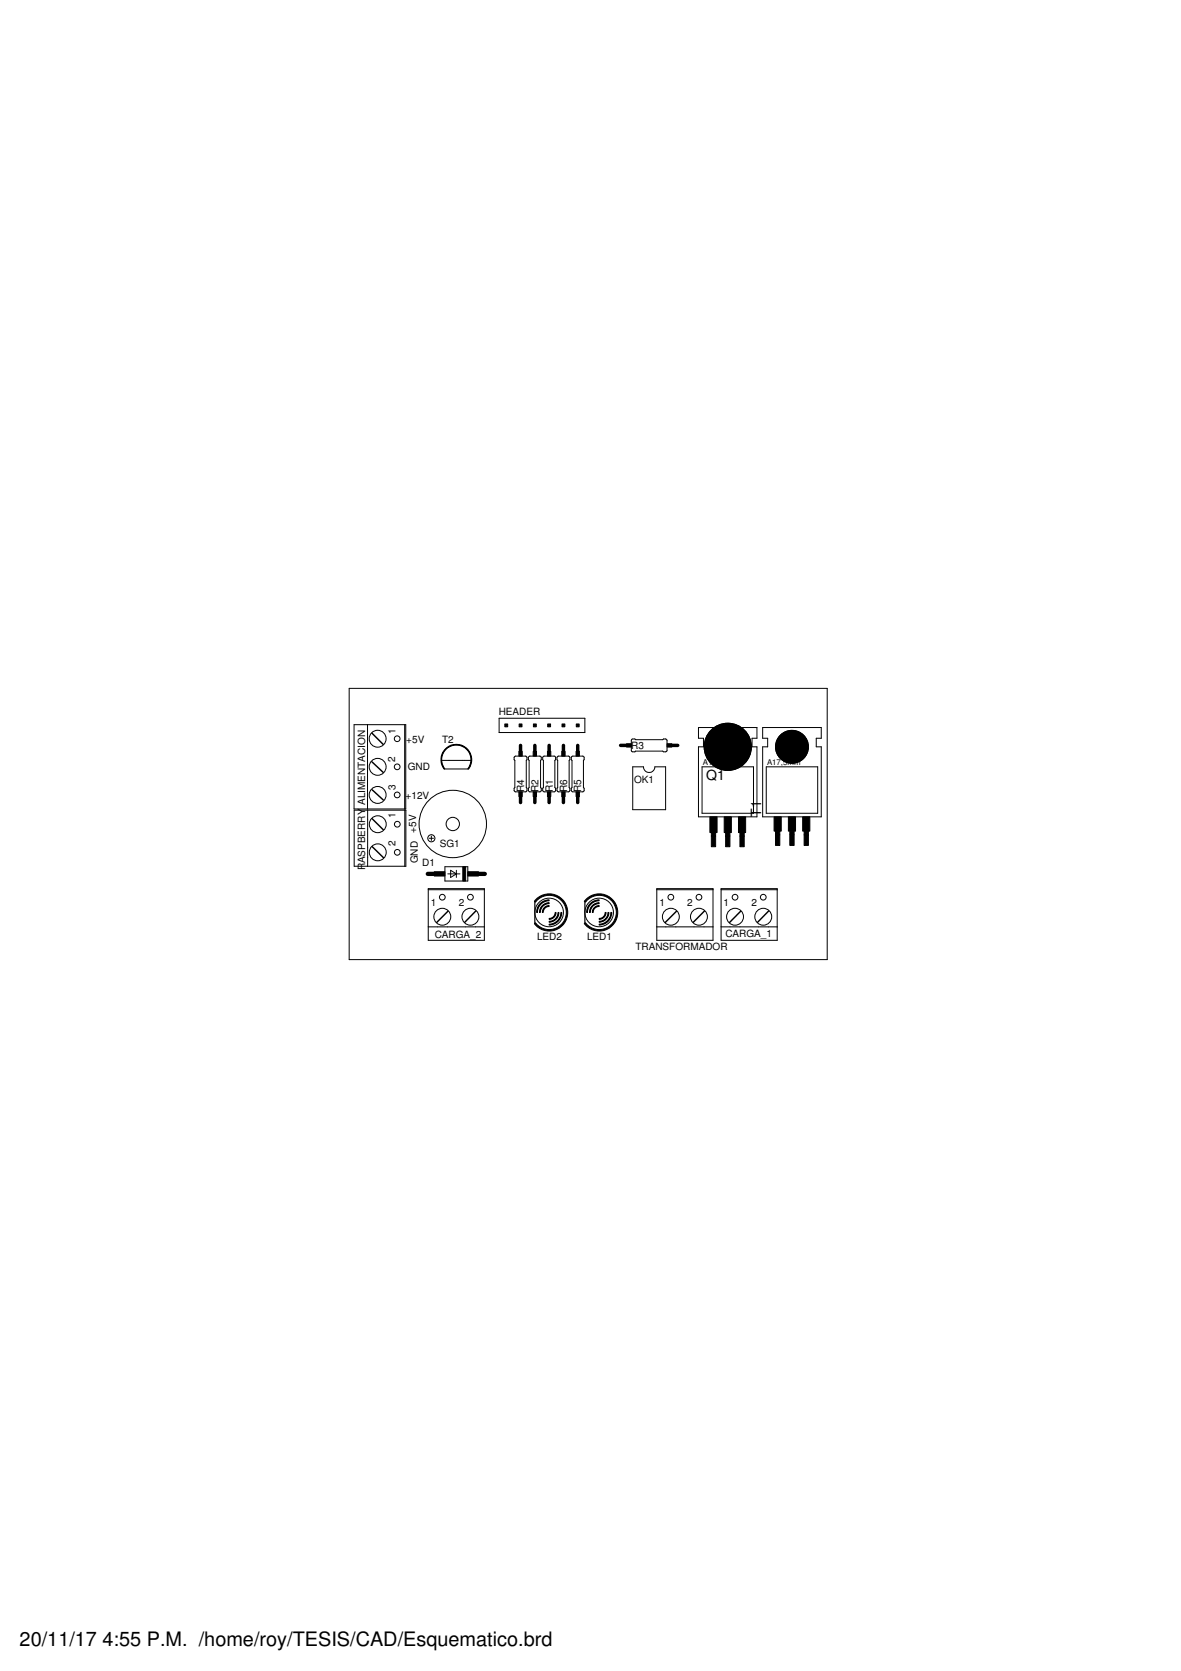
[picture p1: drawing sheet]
<svg xmlns="http://www.w3.org/2000/svg" width="210mm" height="297mm" viewBox="0 0 210 297" stroke-linecap="round" stroke-linejoin="round" font-family="sans-serif">
<g fill="#000" stroke="#000" stroke-width=".18">
<path d="M78.6 136.2l.1-.1 .4 .6h-.1z" fill-rule="evenodd"/>
<path d="M78.6 133.9h.1a2.61 2.61 0 0 0 0 2.2l-.1 .1-.1-.2-.1-.7v-.8z" fill-rule="evenodd"/>
<path d="M83.5 136.1l.1 .1-.4 .5h-.1z" fill-rule="evenodd"/>
<path d="M79 133.3a2.72 2.72 0 0 1 4.6 .6h-.1a2.61 2.61 0 0 0-2.4-1.4 2.61 2.61 0 0 0-2.4 1.4h-.1z" fill-rule="evenodd"/>
<path d="M83.5 133.9h.1l.1 .2 .1 .8v.7l-.2 .6-.1-.1a2.61 2.61 0 0 0 0-2.2z" fill-rule="evenodd"/>
<path d="M95.5 159.7a3.3 3.3 0 0 1 4.7 .4 3.3 3.3 0 0 1-.6 4.7 3.3 3.3 0 0 1-4.6-.6l.2-.2a3 3 0 0 0 4.5 .5 3 3 0 0 0 0-4.6 3 3 0 0 0-4.5 .5l-.2-.2z" fill-rule="evenodd"/>
<path d="M97.6 163.3a1.05 1.05 0 0 0 1.1-1.1h.1a1.23 1.23 0 0 1-1.2 1.2z" fill-rule="evenodd"/>
<path d="M96.7 161.3l.8-.3h.1v.1a1.05 1.05 0 0 0-1.1 1.1h-.1v-.1z" fill-rule="evenodd"/>
<path d="M97.6 163.8a1.55 1.55 0 0 0 1.6-1.6h.1a1.71 1.71 0 0 1-1.7 1.7z" fill-rule="evenodd"/>
<path d="M96.5 160.9l.9-.4h.2v.1a1.55 1.55 0 0 0-1.6 1.6h-.1v-.2a1.64 1.64 0 0 1 .6-1.1z" fill-rule="evenodd"/>
<path d="M97.6 164.3a2.11 2.11 0 0 0 2.1-2.1h.1a2.24 2.24 0 0 1-2.2 2.2z" fill-rule="evenodd"/>
<path d="M96 160.6l1-.6h.6v.1a2.08 2.08 0 0 0-2.1 2.1h-.1v-.2a2.15 2.15 0 0 1 .6-1.4z" fill-rule="evenodd"/>
<path d="M104.4 159.7a3.3 3.3 0 0 1 4.7 .4 3.3 3.3 0 0 1-.6 4.7 3.3 3.3 0 0 1-4.7-.6l.3-.2a3 3 0 0 0 4.4 .5 3 3 0 0 0 0-4.6 3 3 0 0 0-4.4 .5l-.3-.2z" fill-rule="evenodd"/>
<path d="M106.5 163.3a1.02 1.02 0 0 0 1-1.1h.2a1.23 1.23 0 0 1-1.2 1.2z" fill-rule="evenodd"/>
<path d="M105.6 161.3l.8-.3h.1v.1a1.02 1.02 0 0 0-1.1 1.1h-.1v-.4z" fill-rule="evenodd"/>
<path d="M106.5 163.8a1.52 1.52 0 0 0 1.6-1.6h.1a1.75 1.75 0 0 1-1.7 1.7z" fill-rule="evenodd"/>
<path d="M105.4 160.9l.9-.4h.2v.1a1.52 1.52 0 0 0-1.6 1.6h-.1v-.2a1.64 1.64 0 0 1 .6-1.1z" fill-rule="evenodd"/>
<path d="M108.6 162.2h.1a2.24 2.24 0 0 1-2.2 2.2v-.1a2.08 2.08 0 0 0 2.1-2.1z" fill-rule="evenodd"/>
<path d="M104.9 160.6l1-.6h.6v.1a2.08 2.08 0 0 0-2.1 2.1h-.1v-.2a2.15 2.15 0 0 1 .6-1.4z" fill-rule="evenodd"/>
<circle cx="129.3" cy="132.8" r="4.2"/>
<circle cx="140.8" cy="132.8" r="2.92"/>
</g>
<g fill="none" stroke="#000" stroke-width=".18">
<path d="M62.1 122.4h84.9v48.2h-84.9zM62.9 128.8h9.2v15h-9.2zM65.3 128.8v15M71.9 128.8v15M78.4 135.2h5.4M79 136.7h4.2M88.7 127.7h15.2v2.5h-15.2zM91.4 134.6l.2-.2h1.8l.2 .2 .1 .4-.2 .2v4.8l.2 .1v.4l-.2 .2-1.9 .1-.2-.2v-.5l.1-.1v-4.8l-.1-.2zM93.9 134.6l.3-.2h1.7l.3 .2v.4l-.1 .2v4.8l.1 .1v.4l-.1 .2-1.9 .1-.3-.2v-.5l.1-.1v-4.8l-.1-.2zM96.5 134.6l.2-.2h1.8l.2 .2v.4l-.1 .2v4.8l.1 .1v.4l-.1 .2-1.9 .1-.2-.2v-.5l.1-.1v-4.8l-.1-.2zM99 134.6l.3-.2h1.7l.3 .2v.4l-.1 .2v4.8l.1 .1v.4l-.2 .2-1.8 .1-.3-.2v-.5l.1-.1v-4.8l-.1-.2zM101.6 134.6l.2-.2h1.8l.2 .2v.4l-.1 .2v4.8l.1 .1v.4l-.1 .2-1.9 .1-.2-.2-.1-.5 .2-.1v-4.8l-.2-.2z"/>
<path d="M112.3 131.4h.5l.2 .1h4.8l.1-.1h.5l.2 .2-.1 1.9-.2 .1h-.4l-.1-.1h-4.8l-.2 .1h-.4l-.2-.2zM112.5 136.3h1.9a1.02 1.02 0 0 0 1 1 1.02 1.02 0 0 0 1-1h1.9v7.6h-5.8zM124.1 129.3h10.4v1.9h-.8v1.6h.8v12.4h-10.4v-12.4h.9v-1.6h-.9zM124.8 136.3h9.1v8.3h-9.1zM135.6 129.3h10.4v1.9h-.9v1.6h.9v12.4h-10.4v-12.4h.8v-1.6h-.8zM136.2 136.3h9.1v8.3h-9.1zM62.9 144h9.2v10h-9.2zM65.3 144v10M71.9 144v10M76.1 158h10v9.2h-10zM76.1 158.2h10M76.3 149h.7"/>
<path d="M76.7 148.6v.8M79.1 154.1h4v2.5h-4zM79.6 155.3h2.1M80.1 154.7l1 .6-1 .7zM81.1 154.7v1.3M116.7 158h10v9.2h-10zM116.7 158.2h10M128.2 158h9.9v9.2h-9.9zM128.2 158.2h9.9M76.1 164.8h10M116.7 164.8h10M128.2 164.8h9.9"/>
<circle cx="67.1" cy="136.3" r="1.5"/>
<circle cx="67.1" cy="131.3" r="1.5"/>
<circle cx="70.6" cy="131.3" r=".51"/>
<circle cx="70.6" cy="136.3" r=".51"/>
<circle cx="129.3" cy="132.8" r="1.8"/>
<circle cx="129.3" cy="132.8" r="1.65"/>
<circle cx="140.8" cy="132.8" r="1.8"/>
<circle cx="67.1" cy="141.3" r="1.5"/>
<circle cx="67.1" cy="151.5" r="1.5"/>
<circle cx="67.1" cy="146.5" r="1.5"/>
<circle cx="70.6" cy="141.3" r=".51"/>
<circle cx="70.6" cy="151.5" r=".51"/>
<circle cx="70.6" cy="146.5" r=".51"/>
<circle cx="76.7" cy="149" r=".64"/>
<circle cx="78.6" cy="159.5" r=".51"/>
<circle cx="80.5" cy="146.5" r="6"/>
<circle cx="80.5" cy="146.5" r="1.19"/>
<circle cx="83.6" cy="159.5" r=".51"/>
<circle cx="119.2" cy="159.5" r=".51"/>
<circle cx="124.2" cy="159.5" r=".51"/>
<circle cx="130.6" cy="159.5" r=".51"/>
<circle cx="135.7" cy="159.5" r=".51"/>
<circle cx="78.6" cy="163" r="1.5"/>
<circle cx="83.6" cy="163" r="1.5"/>
<circle cx="97.6" cy="162.2" r="2.54"/>
<circle cx="106.5" cy="162.2" r="2.54"/>
<circle cx="119.2" cy="163" r="1.5"/>
<circle cx="124.2" cy="163" r="1.5"/>
<circle cx="130.6" cy="163" r="1.5"/>
<circle cx="135.7" cy="163" r="1.5"/>
</g>
<g fill="#000" stroke="#000" stroke-width=".18">
<path d="M89.7 128.7h.5v.5h-.5zM92.2 133.6h.6v.8h-.6zM92.3 128.7h.5v.5h-.5zM94.8 133.6h.6v.8h-.6zM94.8 128.7h.5v.5h-.5zM97.3 133.6h.6v.8h-.6zM97.3 128.7h.6v.5h-.6zM99.8 133.6h.6v.8h-.6zM99.9 128.7h.5v.5h-.5zM102.4 133.6h.6v.8h-.6zM102.4 128.7h.5v.5h-.5zM111.4 132.2h.8v.6h-.8z"/>
<path d="M118.6 132.2h.8v.6h-.8zM77.2 155h1.9v.7h-1.9zM82.3 154.1h.5v2.5h-.5zM83.1 155h1.9v.7h-1.9zM92.2 140.8h.6v.8h-.6zM94.8 140.8h.6v.8h-.6zM97.3 140.8h.6v.8h-.6zM99.8 140.8h.6v.8h-.6zM102.4 140.8h.6v.8h-.6zM126.2 145.2h1.2v2.8h-1.2zM126.4 148h.8v.6h-.8zM126.4 148.6h.8v1.9h-.8z"/>
<path d="M128.7 145.2h1.3v2.8h-1.3zM129 148h.7v.6h-.7zM129 148.6h.7v1.9h-.7zM131.3 145.2h1.2v2.8h-1.2zM131.5 148h.8v.6h-.8zM131.5 148.6h.8v1.9h-.8zM137.6 145.2h1.3v2.5h-1.3zM137.8 147.7h.8v.7h-.8zM137.8 148.4h.8v1.9h-.8zM140.1 145.2h1.3v2.5h-1.3zM140.4 147.7h.7v.7h-.7zM140.4 148.4h.7v1.9h-.7z"/>
<path d="M142.7 145.2h1.2v2.5h-1.2zM142.9 147.7h.8v.7h-.8zM142.9 148.4h.8v1.9h-.8z"/>
</g>
<path d="M95.1 160.3v3.8M103.9 160.3v3.8" fill="none" stroke="#000" stroke-width=".21"/>
<path d="M66.1 135.4l2 1.9M66.1 130.3l2 2M66.1 145.5l2 2M66.1 140.4l2 1.8M66.1 150.5l2.1 2M79.6 162l-2 2M84.6 161.9l-2 2.1M120.2 162l-2 2M125.2 161.9l-2 2.1M131.7 162l-2 2M136.6 161.9l-2 2.1" fill="none" stroke="#000" stroke-width=".25"/>
<path d="M76 155.3h1M85.2 155.3h1" fill="none" stroke="#000" stroke-width=".76"/>
<path d="M92.5 132.5v1M95.1 132.5v1M97.6 132.5v1M100.1 132.5v1M102.7 132.5v1M110.3 132.5h1M119.4 132.5h1.1M92.5 141.6v1.1M95.1 141.6v1.1M97.6 141.6v1.1M100.1 141.6v1.1M102.7 141.6v1.1" fill="none" stroke="#000" stroke-width=".61"/>
<circle cx="129.3" cy="132.8" r="1.65" fill="#fff" stroke="#000" stroke-width=".18"/>
<circle cx="140.8" cy="132.8" r="1.65" fill="none" stroke="#000" stroke-width=".18"/>
<circle cx="140.8" cy="132.8" r="1.65" fill="#fff" stroke="#000" stroke-width=".18"/>
<g fill="#000" stroke="#000" stroke-width=".18">
<circle cx="129.3" cy="132.8" r="4.2"/>
<circle cx="140.8" cy="132.8" r="2.92"/>
</g>
<g fill="none" stroke="#000" stroke-width=".18">
<path d="M130.4 131.7l-2.1 2.1M141.8 131.7l-2.1 2.1"/>
<circle cx="129.3" cy="132.8" r=".99"/>
<circle cx="140.8" cy="132.8" r=".99"/>
</g>
<g font-size="3.5">
<text x="3.5" y="292.5">20/11/17</text>
<text x="18.2" y="292.5">4:55 P.M. /home/roy/TESIS/CAD/Esquematico.brd</text>
</g>
<g font-size="2.5">
<text x="125.5" y="138.7">Q1</text>
<text x="135.3" y="145.2" transform="rotate(-90 135.3 145.2)">T1</text>
</g>
<g font-size="1.8">
<text x="70.3" y="130.4" transform="rotate(-90 70.3 130.4)">1</text>
<text x="78.6" y="132">T2</text>
<text x="88.6" y="127.1">HEADER</text>
<text x="70.2" y="135.5" transform="rotate(-90 70.2 135.5)">2</text>
<text x="72.2" y="132.1">+5V</text>
<text x="72.5" y="136.8">GND</text>
<text x="112.2" y="133.1">R3</text>
<text x="64.9" y="143.1" transform="rotate(-90 64.9 143.1)">ALIMENTACION</text>
<text x="70.3" y="140.5" transform="rotate(-90 70.3 140.5)">3</text>
<text x="72.1" y="142">+12V</text>
<text x="93.2" y="140.8" transform="rotate(-90 93.2 140.8)">R4</text>
<text x="95.7" y="140.8" transform="rotate(-90 95.7 140.8)">R2</text>
<text x="98.2" y="140.8" transform="rotate(-90 98.2 140.8)">R1</text>
<text x="100.8" y="140.8" transform="rotate(-90 100.8 140.8)">R6</text>
<text x="103.3" y="140.8" transform="rotate(-90 103.3 140.8)">R5</text>
<text x="112.7" y="139.1">OK1</text>
<text x="70.3" y="145.5" transform="rotate(-90 70.3 145.5)">1</text>
<text x="74" y="148" transform="rotate(-90 74 148)">+5V</text>
<text x="64.9" y="154.7" transform="rotate(-90 64.9 154.7)">R</text>
<text x="64.9" y="153.4" transform="rotate(-90 64.9 153.4)">ASPBERRY</text>
<text x="70.3" y="150.4" transform="rotate(-90 70.3 150.4)">2</text>
<text x="74.2" y="153.5" transform="rotate(-90 74.2 153.5)">GND</text>
<text x="75" y="154">D1</text>
<text x="78.2" y="150.5">SG1</text>
<text x="76.6" y="161.1">1</text>
<text x="81.5" y="161.1">2</text>
<text x="117.2" y="161.1">1</text>
<text x="122.1" y="161.1">2</text>
<text x="128.6" y="161.1">1</text>
<text x="133.6" y="161.1">2</text>
<text x="77.3" y="166.7">CARGA_2</text>
<text x="95.4" y="167">LED2</text>
<text x="104.3" y="167">LED1</text>
<text x="128.9" y="166.6">CARGA_1</text>
<text x="112.9" y="168.8">TRANSFORMADOR</text>
</g>
<g font-size="1.4">
<text x="124.9" y="136.1">A17,5mm</text>
<text x="136.3" y="136.1">A17,5mm</text>
</g>
</svg>
